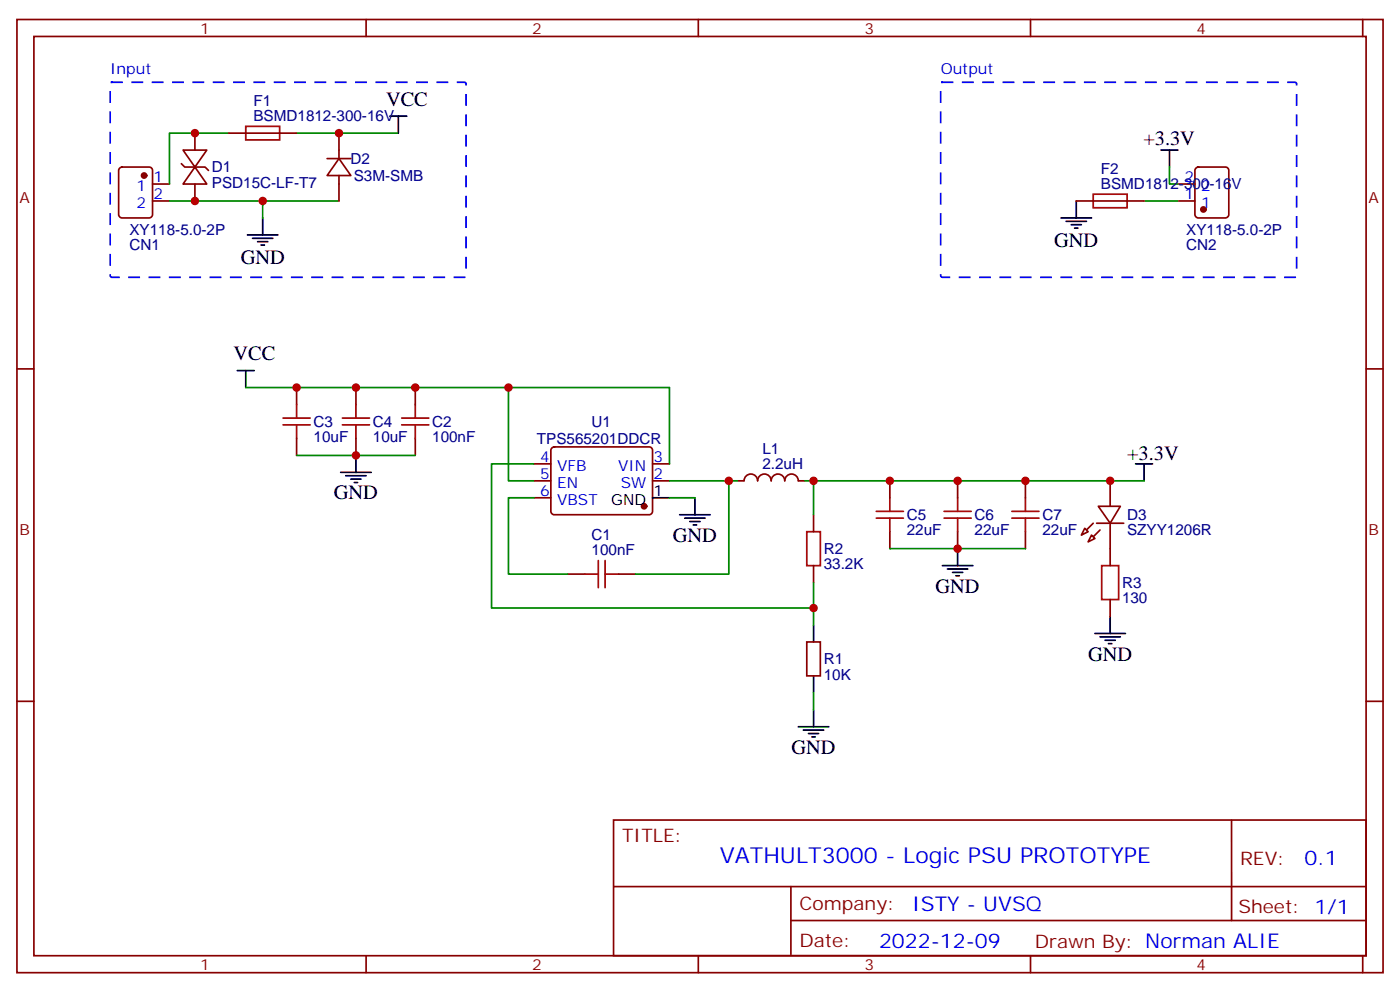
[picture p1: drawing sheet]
<svg xmlns="http://www.w3.org/2000/svg" width="291mm" height="206mm" viewBox="0 0 291 206" stroke-linecap="round" stroke-linejoin="round" font-family="sans-serif">
<g fill="none" stroke="#870000" stroke-width=".35">
<path d="M3.5 4.1h284.4v198.2h-284.4zM7.1 7.6h277.2v191.2h-277.2zM76.2 4.1v3.5M145.3 4.1v3.5M214.5 4.1v3.5M283.6 4.1v3.5M245.2 38.3h3.5M248.9 35l.5-.3h5.7a.71 .71 0 0 1 .7 .8v9.1a.76 .76 0 0 1-.7 .7h-5.7a.76 .76 0 0 1-.7-.7v-9.1zM245.2 41.8h3.5M3.5 76.7h3.6M284.3 76.7h3.6M61.7 80.6v3.5"/>
<path d="M61.7 91.2v3.5M74.1 80.6v3.5M74.1 91.2v3.5M86.4 80.6v3.5M86.4 91.2v3.5M111.1 96.5h3.6M114.9 93.2l.5-.2h19.7a.71 .71 0 0 1 .7 .7v12.7a.76 .76 0 0 1-.7 .7h-19.7a.76 .76 0 0 1-.7-.7v-12.7zM135.8 96.5h3.5M111.1 100h3.6M111.1 103.5h3.6M118.2 119.4h3.5M128.8 119.4h3.5"/>
<path d="M135.8 100h3.5M153.5 100h1.4a1.41 1.41 0 0 1 1.4-1.4 1.41 1.41 0 0 1 1.4 1.4 1.41 1.41 0 0 1 1.4-1.4 1.41 1.41 0 0 1 1.4 1.4 1.41 1.41 0 0 1 1.4-1.4 1.41 1.41 0 0 1 1.4 1.4 1.41 1.41 0 0 1 1.4-1.4 1.41 1.41 0 0 1 1.5 1.4h1.4M169.3 107.1v3.5M169.3 117.7v3.5M185.2 100v3.5M185.2 110.6v3.5M199.3 100v3.5M199.3 110.6v3.5M213.4 100v3.5M213.4 110.6v3.5M167.9 133.5h2.8v7.1h-2.8zM3.5 145.9h3.6"/>
<path d="M284.3 145.9h3.6M127.7 170.6h156.6v28.2h-156.6zM256.3 170.6v20.9M76.2 198.8v3.5M127.7 184.4h156.5M145.3 198.8v3.5M164.6 191.5h119.6M164.6 184.4v14.1M214.5 198.8v3.5M283.6 198.8v3.5"/>
</g>
<g fill="#870000" stroke="#870000" stroke-width=".35">
<circle cx="134.1" cy="105.3" r=".53"/>
<circle cx="250.5" cy="43.6" r=".53"/>
</g>
<g fill="none" stroke="#000" stroke-width=".35">
<path d="M241.7 31.2h3.5M243.4 31.2v3.5M51.5 48.9h6.4M52.6 49.6h4.2M53.6 50.3h2.1M54.3 51h.7M54.7 45.3v3.6M220.8 45.3h6.4M221.9 46h4.2M223 46.7h2.1M223.7 47.4h.7M224 41.8v3.5"/>
<path d="M49.4 77.1h3.5M51.2 77.1v3.5M70.9 98.2h6.4M72 99h4.2M73 99.7h2.1M74.1 94.7v3.5M236.4 96.5h3.5M238.1 96.5v3.5M73.7 100.4h.7M135.8 103.5h3.5M141.5 107.1h6.3M142.5 107.8h4.3"/>
<path d="M143.6 108.5h2.1M144.3 109.2h.7M144.6 103.5v3.6M196.1 117.7h6.4M197.2 118.4h4.2M198.3 119.1h2.1M199 119.8h.7M199.3 114.1v3.6M169.3 130v3.5M166.2 151.2h6.3M167.2 151.9h4.2M168.3 152.6h2.1"/>
<path d="M169 153.3h.7M169.3 140.6v3.5M169.3 147.6v3.6"/>
</g>
<g fill="none" stroke="#a10000" stroke-width=".35">
<path d="M58.9 88.4h5.7M58.9 87h5.7M61.7 84.1v2.9M61.7 88.4v2.8M71.3 88.4h5.6M71.3 87h5.6M74.1 84.1v2.9M74.1 88.4v2.8M83.6 88.4h5.7M83.6 87h5.7M86.4 84.1v2.9M86.4 88.4v2.8"/>
<path d="M121.7 119.4h2.8M124.5 116.6v5.6M125.9 119.4h2.9M125.9 116.6v5.6M167.9 110.6h2.8v7.1h-2.8zM182.4 107.8h5.6M182.4 106.4h5.6M185.2 103.5v2.9M185.2 107.8v2.8M196.5 107.8h5.6M196.5 106.4h5.6M199.3 103.5v2.9"/>
<path d="M199.3 107.8v2.8M210.6 107.8h5.7M210.6 106.4h5.7M213.4 103.5v2.9M213.4 107.8v2.8"/>
</g>
<path d="M111.1 103.5h-5.3v15.9h12.4M139.3 103.5h5.3M169.3 121.2v8.8" fill="none" stroke="#008700" stroke-width=".35"/>
<path d="M228.6 105.3h4.6l-2.1 3.5z" fill="#fff" stroke="#870000" stroke-width=".35"/>
<path d="M228.2 108.8h5.7z" fill="#f00" stroke="#870000" stroke-width=".35"/>
<g fill="#870000" stroke="#870000" stroke-width=".35">
<path d="M227.5 108.8l-1.4 1.4z"/>
<path d="M229 110.2l-1.5 1.5z"/>
</g>
<g fill="#fff" stroke="#870000" stroke-width=".35">
<path d="M225.8 109.9l.7 .7-1.4 .7z"/>
<path d="M227.2 111.3l.7 .7-1.4 .7z"/>
</g>
<g fill="none" stroke="#870000" stroke-width=".35">
<path d="M24.9 35l.5-.3h5.6a.71 .71 0 0 1 .7 .8v9.1a.76 .76 0 0 1-.7 .7h-5.6a.76 .76 0 0 1-.7-.7v-9.1zM31.7 38.3h3.6M37.7 34l.8 .7h4.2l.7 .8M38.1 31.2h4.9l-2.4 3.5zM40.6 34.7l2.4 3.6h-4.9zM40.6 27.7v3.5M40.6 38.3v3.5M47.6 27.7h14.1M68.1 33h4.9M70.6 33l2.4 3.5h-4.9zM70.6 27.7v5.3M70.6 36.5v5.3"/>
<path d="M31.7 41.8h3.6M224 41.8h14.1M231.1 100v5.3M231.1 108.8v8.9M231.1 124.7v3.5"/>
</g>
<path d="M81.1 24.2h3.6M82.9 24.2v3.5M227.9 131.8h6.3M229 132.5h4.2M230 133.2h2.1M230.7 133.9h.7M231.1 128.2v3.6" fill="none" stroke="#000" stroke-width=".35"/>
<path d="M51.2 26.3h7v2.8h-7zM227.5 40.4h7.1v2.8h-7.1zM229.3 117.7h3.5v7h-3.5z" fill="none" stroke="#a10000" stroke-width=".35"/>
<g fill="none" stroke="#008700" stroke-width=".35">
<path d="M47.6 27.7h-12.3v10.6M61.7 27.7h21.2M243.4 34.7v3.6h1.8M35.3 41.8h19.4v3.5M54.7 41.8h15.9M238.1 41.8h7.1M51.2 80.6h88.1v15.9M61.7 94.7h24.7M105.8 80.6v19.4h5.3M111.1 96.5h-8.8v30h67M139.3 100h12.4v19.4h-19.4M151.7 100h1.8"/>
<path d="M167.6 100h70.5M169.3 100v7.1M185.2 114.1h28.2M169.3 144.1v3.5"/>
</g>
<circle cx="30" cy="36.5" r=".53" fill="#870000" stroke="#870000" stroke-width=".35"/>
<path d="M23.3 17.1l73.5 .1 .2 .3v40l-.3 .2-73.6-.1-.2-.3v-39.8l.4-.4M196.1 17.1l73.6 .1 .2 .3-.1 40-.3 .2-73.5-.1-.2-.3v-39.8l.3-.4" fill="none" stroke="#00f" stroke-width=".35" stroke-dasharray="2.1 2.1"/>
<g fill="#c00">
<circle cx="169.3" cy="126.5" r=".88"/>
<circle cx="74.1" cy="94.7" r=".88"/>
<circle cx="231.1" cy="100" r=".88"/>
<circle cx="169.3" cy="100" r=".88"/>
<circle cx="199.3" cy="114.1" r=".88"/>
<circle cx="213.4" cy="100" r=".88"/>
<circle cx="199.3" cy="100" r=".88"/>
<circle cx="185.2" cy="100" r=".88"/>
<circle cx="40.6" cy="41.8" r=".88"/>
<circle cx="54.7" cy="41.8" r=".88"/>
<circle cx="105.8" cy="80.6" r=".88"/>
<circle cx="86.4" cy="80.6" r=".88"/>
<circle cx="61.7" cy="80.6" r=".88"/>
<circle cx="74.1" cy="80.6" r=".88"/>
<circle cx="70.6" cy="27.7" r=".88"/>
<circle cx="40.6" cy="27.7" r=".88"/>
<circle cx="151.7" cy="100" r=".88"/>
</g>
<text font-size="4.6" fill="#00f" x="149.8" y="179.6">VATHULT3000 - Logic PSU PROTOTYPE</text>
<g font-size="4.2">
<text x="80.3" y="22">VCC</text>
<text x="238" y="30.2">+3.3V</text>
<text x="219.4" y="51.4">GND</text>
<text x="50.1" y="54.9">GND</text>
<text x="48.6" y="74.9">VCC</text>
<text x="234.6" y="95.8">+3.3V</text>
<text x="69.5" y="103.9">GND</text>
<text x="140.1" y="112.7">GND</text>
<text x="194.7" y="123.3">GND</text>
<text x="226.5" y="137.4">GND</text>
<text x="164.7" y="156.8">GND</text>
</g>
<g font-size="4.2" fill="#00f">
<text x="271.5" y="179.8">0.1</text>
<text x="189.9" y="189.4">ISTY - UVSQ</text>
<text x="183" y="197.2">2022-12-09</text>
</g>
<g font-size="3.9" fill="#800">
<text x="129.5" y="175.2">TITLE:</text>
<text x="258.1" y="179.8">REV:</text>
<text x="166.4" y="189.4">Company:</text>
<text x="257.7" y="190">Sheet: 1/1</text>
<text x="166.4" y="197">Date:</text>
<text x="215.4" y="197.1">Drawn By: Norman ALIE</text>
</g>
<g font-size="3.2" fill="#800">
<text x="41.6" y="7.1">1</text>
<text x="110.8" y="7.1">2</text>
<text x="179.9" y="7.1">3</text>
<text x="249.1" y="7.1">4</text>
<text x="4.1" y="42.2">A</text>
<text x="284.9" y="42.2">A</text>
<text x="4.1" y="111.3">B</text>
<text x="284.9" y="111.3">B</text>
<text x="41.6" y="201.8">1</text>
<text x="110.8" y="201.8">2</text>
<text x="179.9" y="201.8">3</text>
<text x="249.1" y="201.8">4</text>
</g>
<g font-size="3.2" fill="#00f">
<text x="22.9" y="15.3">Input</text>
<text x="195.8" y="15.3">Output</text>
<text x="28.4" y="39.7">1</text>
<text x="31.9" y="37.9">1</text>
<text x="31.9" y="41.5">2</text>
<text x="246.5" y="41.5">1</text>
<text x="246.5" y="37.9">2</text>
<text x="250" y="39.7">2</text>
<text x="28.4" y="43.2">2</text>
<text x="250" y="43.2">1</text>
<text x="112.5" y="96.1">4</text>
<text x="112.5" y="99.7">5</text>
<text x="116" y="97.9">VFB</text>
<text x="116" y="101.4">EN</text>
<text x="128.6" y="97.9">VIN</text>
<text x="129.2" y="101.4">SW</text>
<text x="136" y="99.7">2</text>
<text x="136" y="96.1">3</text>
<text x="112.5" y="103.2">6</text>
<text x="116" y="105">VBST</text>
</g>
<g font-size="3.2" fill="#000080">
<text x="52.8" y="22">F1</text>
<text x="52.8" y="25.2">BSMD1812-300-16V</text>
<text x="44.1" y="35.8">D1</text>
<text x="73" y="34.1">D2</text>
<text x="44.1" y="39">PSD15C-LF-T7</text>
<text x="73.6" y="37.7">S3M-SMB</text>
<text x="229.1" y="39.3">BSMD1812-300-16V</text>
<text x="229.1" y="36.2">F2</text>
<text x="27" y="48.9">XY118-5.0-2P</text>
<text x="27" y="52">CN1</text>
<text x="246.9" y="48.9">XY118-5.0-2P</text>
<text x="246.9" y="52">CN2</text>
<text x="65.3" y="88.8">C3</text>
<text x="77.6" y="88.8">C4</text>
<text x="90" y="88.8">C2</text>
<text x="123.1" y="88.7">U1</text>
<text x="65.3" y="92">10uF</text>
<text x="77.6" y="92">10uF</text>
<text x="90" y="92">100nF</text>
<text x="111.7" y="92.3">TPS565201DDCR</text>
<text x="158.7" y="94.4">L1</text>
<text x="158.7" y="97.5">2.2uH</text>
<text x="123.1" y="112.3">C1</text>
<text x="188.7" y="111.3">22uF</text>
<text x="188.7" y="108.1">C5</text>
<text x="202.8" y="111.3">22uF</text>
<text x="202.8" y="108.1">C6</text>
<text x="217" y="111.3">22uF</text>
<text x="217" y="108.1">C7</text>
<text x="234.6" y="111.4">SZYY1206R</text>
<text x="234.6" y="108.2">D3</text>
<text x="123.1" y="115.5">100nF</text>
<text x="171.4" y="118.4">33.2K</text>
<text x="171.4" y="115.3">R2</text>
<text x="233.5" y="125.5">130</text>
<text x="233.5" y="122.4">R3</text>
<text x="171.4" y="141.4">10K</text>
<text x="171.4" y="138.2">R1</text>
</g>
<g font-size="3.2">
<text x="127.2" y="105">GND</text>
<text x="136" y="103.2">1</text>
</g>
</svg>
